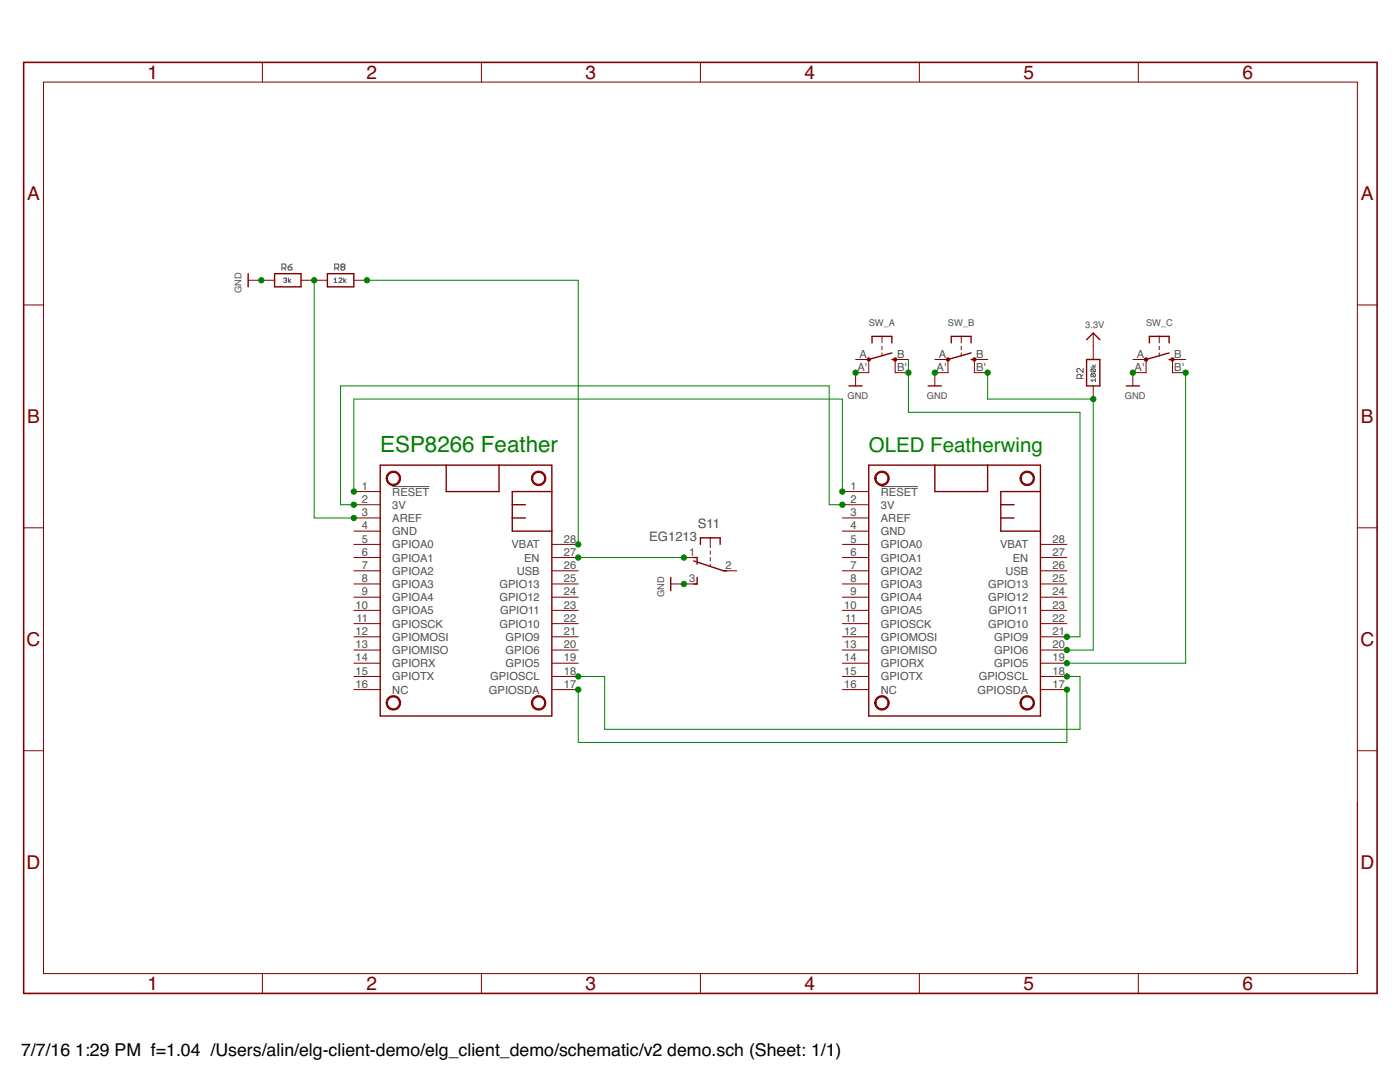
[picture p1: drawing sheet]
<?xml version="1.0" encoding="utf-8"?>
<!DOCTYPE eagle SYSTEM "eagle.dtd">
<eagle version="7.6.0">
<drawing>
<settings>
<setting alwaysvectorfont="no"/>
<setting verticaltext="up"/>
</settings>
<grid distance="0.1" unitdist="inch" unit="inch" style="lines" multiple="1" display="no" altdistance="0.01" altunitdist="inch" altunit="inch"/>
<schematic xreflabel="%F%N/%S.%C%R" xrefpart="/%S.%C%R">
<libraries>
<library name="Adafruit ESP8266 Feather">
<symbols>
<symbol name="MICROBUILDER_FRAME_A4">
<wire x1="256.54" y1="3.81" x2="256.54" y2="36.83" width="0.1016" layer="94"/>
<frame x1="0" y1="0" x2="260.35" y2="179.07" columns="6" rows="4" layer="94"/>
</symbol>
<symbol name="MICROBUILDER_FRAME_DOCFIELD">
<circle x="109.2327" y="31.4198" radius="1.4199" width="0.254" layer="94"/>
<wire x1="20.0152" y1="1.5748" x2="95.5802" y2="1.5748" width="0.6096" layer="94"/>
<wire x1="20.0152" y1="1.5748" x2="20.0152" y2="6.6548" width="0.3048" layer="94"/>
<wire x1="20.0152" y1="6.6548" x2="88.5952" y2="6.6548" width="0.3048" layer="94"/>
<wire x1="20.0152" y1="6.6548" x2="20.0152" y2="10.4648" width="0.3048" layer="94"/>
<wire x1="20.0152" y1="10.4648" x2="20.0152" y2="16.8148" width="0.3048" layer="94"/>
<wire x1="121.6152" y1="16.8148" x2="121.6152" y2="6.6548" width="0.6096" layer="94"/>
<wire x1="95.5802" y1="6.6548" x2="95.5802" y2="1.5748" width="0.3048" layer="94"/>
<wire x1="95.5802" y1="1.5748" x2="121.6152" y2="1.5748" width="0.6096" layer="94"/>
<wire x1="88.5952" y1="16.8148" x2="88.5952" y2="6.6548" width="0.3048" layer="94"/>
<wire x1="88.5952" y1="6.6548" x2="95.5802" y2="6.6548" width="0.3048" layer="94"/>
<wire x1="121.6152" y1="16.8148" x2="110.1852" y2="16.8148" width="0.3048" layer="94"/>
<wire x1="110.1852" y1="16.8148" x2="88.5952" y2="16.8148" width="0.3048" layer="94"/>
<wire x1="88.5952" y1="16.8148" x2="20.0152" y2="16.8148" width="0.3048" layer="94"/>
<wire x1="95.5802" y1="6.6548" x2="121.6152" y2="6.6548" width="0.3048" layer="94"/>
<wire x1="121.6152" y1="6.6548" x2="121.6152" y2="1.5748" width="0.6096" layer="94"/>
<wire x1="20.0152" y1="16.8148" x2="20.0152" y2="19.3548" width="0.3048" layer="94"/>
<wire x1="20.0152" y1="19.3548" x2="20.0152" y2="28.2448" width="0.3048" layer="94"/>
<wire x1="121.6152" y1="34.5948" x2="105.7402" y2="34.5948" width="0.6096" layer="94"/>
<wire x1="105.7402" y1="34.5948" x2="20.0152" y2="34.5948" width="0.6096" layer="94"/>
<wire x1="121.6152" y1="34.5948" x2="121.6152" y2="28.2448" width="0.6096" layer="94"/>
<wire x1="20.0152" y1="28.2448" x2="105.7402" y2="28.2448" width="0.3048" layer="94"/>
<wire x1="105.7402" y1="28.2448" x2="110.1852" y2="28.2448" width="0.3048" layer="94"/>
<wire x1="110.1852" y1="28.2448" x2="121.6152" y2="28.2448" width="0.3048" layer="94"/>
<wire x1="20.0152" y1="28.2448" x2="20.0152" y2="34.5948" width="0.3048" layer="94"/>
<wire x1="121.6152" y1="28.2448" x2="121.6152" y2="16.8148" width="0.6096" layer="94"/>
<wire x1="101.2952" y1="13.3223" x2="102.2477" y2="13.3223" width="0.254" layer="94"/>
<wire x1="110.1852" y1="28.2448" x2="110.1852" y2="16.8148" width="0.3048" layer="94"/>
<wire x1="105.7402" y1="28.2448" x2="105.7402" y2="34.5948" width="0.3048" layer="94"/>
<wire x1="20.0152" y1="34.5948" x2="-0.3048" y2="34.5948" width="0.6096" layer="94"/>
<wire x1="-0.3048" y1="34.5948" x2="-0.3048" y2="28.2448" width="0.6096" layer="94"/>
<wire x1="-0.3048" y1="28.2448" x2="-0.3048" y2="19.3548" width="0.6096" layer="94"/>
<wire x1="-0.3048" y1="19.3548" x2="-0.3048" y2="10.4648" width="0.6096" layer="94"/>
<wire x1="-0.3048" y1="10.4648" x2="-0.3048" y2="1.5748" width="0.6096" layer="94"/>
<wire x1="-0.3048" y1="1.5748" x2="20.0152" y2="1.5748" width="0.6096" layer="94"/>
<wire x1="-0.3048" y1="28.2448" x2="20.0152" y2="28.2448" width="0.3048" layer="94"/>
<wire x1="-0.3048" y1="19.3548" x2="20.0152" y2="19.3548" width="0.3048" layer="94"/>
<wire x1="-0.3048" y1="10.4648" x2="20.0152" y2="10.4648" width="0.3048" layer="94"/>
<text x="108.9152" y="2.8448" size="2.54" layer="94" font="vector" ratio="10">&gt;SHEET</text>
<text x="112.4077" y="24.4348" size="2.54" layer="94" font="vector" ratio="12">REV</text>
<text x="21.2852" y="24.4348" size="2.54" layer="94" font="vector" ratio="12">TITLE</text>
<text x="89.8652" y="13.0048" size="2.54" layer="94" font="vector" ratio="12">DRG</text>
<text x="100.9777" y="13.9573" size="2.1844" layer="94" ratio="12">o</text>
<text x="33.0327" y="2.8448" size="2.54" layer="94" ratio="10">&gt;DRAWING_NAME</text>
<text x="98.4377" y="13.0048" size="2.54" layer="94" font="vector" ratio="12">N</text>
<text x="21.2852" y="13.0048" size="2.54" layer="94" font="vector" ratio="12">DATE</text>
<text x="32.7152" y="9.1948" size="2.54" layer="94" ratio="10">&gt;LAST_DATE_TIME</text>
<text x="112.4077" y="30.4673" size="1.778" layer="94" ratio="12">2015</text>
<text x="108.7564" y="30.7848" size="1.27" layer="94" ratio="12">C</text>
<text x="5.0927" y="30.4673" size="1.9304" layer="94" ratio="12">ISSUE</text>
<text x="0.9652" y="25.0698" size="1.778" layer="94" ratio="12">DRAWN</text>
<text x="0.9652" y="16.1798" size="1.778" layer="94" ratio="12">CHECKED</text>
<text x="0.9652" y="7.2898" size="1.778" layer="94" ratio="12">DATE</text>
<text x="23.349" y="29.6735" size="3.175" layer="94" ratio="18">&gt;COMPANY</text>
<text x="21.2852" y="2.8448" size="2.54" layer="94" font="vector" ratio="12">FILE:</text>
<text x="96.8502" y="2.8448" size="2.54" layer="94" font="vector" ratio="12">PAGE:</text>
<text x="2.2352" y="20.6248" size="1.778" layer="94">&gt;DRAWN</text>
<text x="2.2352" y="11.7348" size="1.778" layer="94">&gt;CHECKED</text>
<text x="2.2352" y="2.8448" size="1.778" layer="94">&gt;DATE</text>
<text x="91.1352" y="9.1948" size="2.1844" layer="94">&gt;DRGNO</text>
<text x="113.9952" y="18.7198" size="3.81" layer="94" ratio="12">&gt;REV</text>
</symbol>
<symbol name="MICROBUILDER_GND">
<wire x1="-1.27" y1="0" x2="1.27" y2="0" width="0.254" layer="94"/>
<pin name="GND" x="0" y="2.54" visible="off" length="short" direction="sup" rot="R270"/>
<text x="-1.524" y="-2.54" size="1.27" layer="96">&gt;VALUE</text>
</symbol>
</symbols>
<devicesets>
<deviceset name="MICROBUILDER_FRAME_A4" prefix="FRAME" uservalue="yes">
<gates>
<gate name="G$1" symbol="MICROBUILDER_FRAME_A4" x="0" y="0"/>
<gate name="G$3" symbol="MICROBUILDER_FRAME_DOCFIELD" x="134.62" y="3.81"/>
</gates>
<devices>
<device name="">
<technologies>
<technology name=""/>
</technologies>
</device>
</devices>
</deviceset>
<deviceset name="MICROBUILDER_GND">
<gates>
<gate name="G$1" symbol="MICROBUILDER_GND" x="0" y="0"/>
</gates>
<devices>
<device name="">
<technologies>
<technology name=""/>
</technologies>
</device>
</devices>
</deviceset>
</devicesets>
</library>
<library name="adafruit">
<symbols>
<symbol name="MICROSHIELD">
<wire x1="0" y1="33.02" x2="0" y2="22.86" width="0.254" layer="94"/>
<wire x1="0" y1="22.86" x2="0" y2="12.7" width="0.254" layer="94"/>
<wire x1="0" y1="12.7" x2="0" y2="0" width="0.254" layer="94"/>
<wire x1="0" y1="0" x2="48.26" y2="0" width="0.254" layer="94"/>
<wire x1="48.26" y1="0" x2="48.26" y2="33.02" width="0.254" layer="94"/>
<wire x1="48.26" y1="33.02" x2="12.7" y2="33.02" width="0.254" layer="94"/>
<pin name="!RESET" x="5.08" y="-5.08" length="middle" direction="in" rot="R90"/>
<pin name="3V" x="7.62" y="-5.08" length="middle" direction="sup" rot="R90"/>
<pin name="AREF" x="10.16" y="-5.08" length="middle" direction="pas" rot="R90"/>
<pin name="GND" x="12.7" y="-5.08" length="middle" direction="pwr" rot="R90"/>
<pin name="GPIOA0" x="15.24" y="-5.08" length="middle" rot="R90"/>
<pin name="GPIOA1" x="17.78" y="-5.08" length="middle" rot="R90"/>
<pin name="GPIOA2" x="20.32" y="-5.08" length="middle" rot="R90"/>
<pin name="GPIOA3" x="22.86" y="-5.08" length="middle" rot="R90"/>
<pin name="GPIOA4" x="25.4" y="-5.08" length="middle" rot="R90"/>
<pin name="GPIOA5" x="27.94" y="-5.08" length="middle" rot="R90"/>
<pin name="GPIOSCK" x="30.48" y="-5.08" length="middle" rot="R90"/>
<pin name="GPIOMOSI" x="33.02" y="-5.08" length="middle" rot="R90"/>
<pin name="GPIOMISO" x="35.56" y="-5.08" length="middle" rot="R90"/>
<pin name="GPIORX" x="38.1" y="-5.08" length="middle" rot="R90"/>
<pin name="GPIOTX" x="40.64" y="-5.08" length="middle" rot="R90"/>
<pin name="NC" x="43.18" y="-5.08" length="middle" direction="pas" rot="R90"/>
<pin name="GPIOSDA" x="43.18" y="38.1" length="middle" rot="R270"/>
<pin name="GPIOSCL" x="40.64" y="38.1" length="middle" rot="R270"/>
<circle x="45.72" y="30.48" radius="1.27" width="0.254" layer="94"/>
<circle x="45.72" y="2.54" radius="1.27" width="0.254" layer="94"/>
<pin name="GPIO5" x="38.1" y="38.1" length="middle" rot="R270"/>
<pin name="GPIO9" x="33.02" y="38.1" length="middle" rot="R270"/>
<pin name="GPIO6" x="35.56" y="38.1" length="middle" rot="R270"/>
<pin name="GPIO10" x="30.48" y="38.1" length="middle" rot="R270"/>
<pin name="GPIO11" x="27.94" y="38.1" length="middle" rot="R270"/>
<pin name="GPIO12" x="25.4" y="38.1" length="middle" rot="R270"/>
<pin name="GPIO13" x="22.86" y="38.1" length="middle" rot="R270"/>
<pin name="EN" x="17.78" y="38.1" length="middle" direction="pas" rot="R270"/>
<pin name="USB" x="20.32" y="38.1" length="middle" direction="sup" rot="R270"/>
<pin name="VBAT" x="15.24" y="38.1" length="middle" direction="sup" rot="R270"/>
<wire x1="12.7" y1="33.02" x2="5.08" y2="33.02" width="0.254" layer="94"/>
<wire x1="5.08" y1="33.02" x2="0" y2="33.02" width="0.254" layer="94"/>
<wire x1="5.08" y1="33.02" x2="5.08" y2="25.4" width="0.254" layer="94"/>
<wire x1="5.08" y1="25.4" x2="7.62" y2="25.4" width="0.254" layer="94"/>
<wire x1="7.62" y1="25.4" x2="10.16" y2="25.4" width="0.254" layer="94"/>
<wire x1="10.16" y1="25.4" x2="12.7" y2="25.4" width="0.254" layer="94"/>
<wire x1="12.7" y1="25.4" x2="12.7" y2="33.02" width="0.254" layer="94"/>
<wire x1="7.62" y1="27.94" x2="7.62" y2="25.4" width="0.254" layer="94"/>
<wire x1="10.16" y1="27.94" x2="10.16" y2="25.4" width="0.254" layer="94"/>
<wire x1="0" y1="22.86" x2="5.08" y2="22.86" width="0.254" layer="94"/>
<wire x1="5.08" y1="22.86" x2="5.08" y2="12.7" width="0.254" layer="94"/>
<wire x1="5.08" y1="12.7" x2="0" y2="12.7" width="0.254" layer="94"/>
<circle x="2.54" y="2.54" radius="1.27" width="0.254" layer="94"/>
<circle x="2.54" y="30.48" radius="1.27" width="0.254" layer="94"/>
</symbol>
<symbol name="TSU">
<wire x1="0" y1="-3.175" x2="0" y2="-2.54" width="0.254" layer="94"/>
<wire x1="0" y1="-2.54" x2="-1.905" y2="3.175" width="0.254" layer="94"/>
<wire x1="1.27" y1="2.54" x2="2.54" y2="2.54" width="0.254" layer="94"/>
<wire x1="2.54" y1="2.54" x2="2.54" y2="3.175" width="0.254" layer="94"/>
<wire x1="-2.54" y1="2.54" x2="-1.27" y2="2.54" width="0.254" layer="94"/>
<wire x1="-2.54" y1="2.54" x2="-2.54" y2="3.175" width="0.254" layer="94"/>
<wire x1="-0.889" y1="0" x2="-1.27" y2="0" width="0.1524" layer="94"/>
<wire x1="-1.905" y1="0" x2="-2.54" y2="0" width="0.1524" layer="94"/>
<wire x1="-3.175" y1="0" x2="-3.81" y2="0" width="0.1524" layer="94"/>
<wire x1="-6.35" y1="1.905" x2="-5.08" y2="1.905" width="0.254" layer="94"/>
<wire x1="-6.35" y1="1.905" x2="-6.35" y2="0" width="0.254" layer="94"/>
<wire x1="-6.35" y1="-1.905" x2="-5.08" y2="-1.905" width="0.254" layer="94"/>
<wire x1="-6.35" y1="0" x2="-4.445" y2="0" width="0.1524" layer="94"/>
<wire x1="-6.35" y1="0" x2="-6.35" y2="-1.905" width="0.254" layer="94"/>
<text x="-8.255" y="-1.905" size="1.778" layer="95" rot="R90">&gt;NAME</text>
<text x="-5.715" y="2.54" size="1.778" layer="96" rot="R90">&gt;VALUE</text>
<pin name="P" x="0" y="-5.08" visible="pad" length="short" direction="pas" rot="R90"/>
<pin name="S" x="2.54" y="5.08" visible="pad" length="short" direction="pas" rot="R270"/>
<pin name="O" x="-2.54" y="5.08" visible="pad" length="short" direction="pas" rot="R270"/>
</symbol>
<symbol name="MT">
<pin name="MT" x="0" y="0" length="middle" direction="pas"/>
</symbol>
</symbols>
<devicesets>
<deviceset name="FEATHERWING" prefix="MS">
<gates>
<gate name="G$1" symbol="MICROSHIELD" x="-25.4" y="-15.24"/>
</gates>
<devices>
<device name="" package="FEATHERWING">
<connects>
<connect gate="G$1" pin="!RESET" pad="1"/>
<connect gate="G$1" pin="3V" pad="2"/>
<connect gate="G$1" pin="AREF" pad="3"/>
<connect gate="G$1" pin="EN" pad="27"/>
<connect gate="G$1" pin="GND" pad="4"/>
<connect gate="G$1" pin="GPIO10" pad="22"/>
<connect gate="G$1" pin="GPIO11" pad="23"/>
<connect gate="G$1" pin="GPIO12" pad="24"/>
<connect gate="G$1" pin="GPIO13" pad="25"/>
<connect gate="G$1" pin="GPIO5" pad="19"/>
<connect gate="G$1" pin="GPIO6" pad="20"/>
<connect gate="G$1" pin="GPIO9" pad="21"/>
<connect gate="G$1" pin="GPIOA0" pad="5"/>
<connect gate="G$1" pin="GPIOA1" pad="6"/>
<connect gate="G$1" pin="GPIOA2" pad="7"/>
<connect gate="G$1" pin="GPIOA3" pad="8"/>
<connect gate="G$1" pin="GPIOA4" pad="9"/>
<connect gate="G$1" pin="GPIOA5" pad="10"/>
<connect gate="G$1" pin="GPIOMISO" pad="13"/>
<connect gate="G$1" pin="GPIOMOSI" pad="12"/>
<connect gate="G$1" pin="GPIORX" pad="14"/>
<connect gate="G$1" pin="GPIOSCK" pad="11"/>
<connect gate="G$1" pin="GPIOSCL" pad="18"/>
<connect gate="G$1" pin="GPIOSDA" pad="17"/>
<connect gate="G$1" pin="GPIOTX" pad="15"/>
<connect gate="G$1" pin="NC" pad="16"/>
<connect gate="G$1" pin="USB" pad="26"/>
<connect gate="G$1" pin="VBAT" pad="28"/>
</connects>
<technologies>
<technology name=""/>
</technologies>
</device>
<device name="_NODIM" package="FEATHERWING_DIM">
<connects>
<connect gate="G$1" pin="!RESET" pad="1"/>
<connect gate="G$1" pin="3V" pad="2"/>
<connect gate="G$1" pin="AREF" pad="3"/>
<connect gate="G$1" pin="EN" pad="27"/>
<connect gate="G$1" pin="GND" pad="4"/>
<connect gate="G$1" pin="GPIO10" pad="22"/>
<connect gate="G$1" pin="GPIO11" pad="23"/>
<connect gate="G$1" pin="GPIO12" pad="24"/>
<connect gate="G$1" pin="GPIO13" pad="25"/>
<connect gate="G$1" pin="GPIO5" pad="19"/>
<connect gate="G$1" pin="GPIO6" pad="20"/>
<connect gate="G$1" pin="GPIO9" pad="21"/>
<connect gate="G$1" pin="GPIOA0" pad="5"/>
<connect gate="G$1" pin="GPIOA1" pad="6"/>
<connect gate="G$1" pin="GPIOA2" pad="7"/>
<connect gate="G$1" pin="GPIOA3" pad="8"/>
<connect gate="G$1" pin="GPIOA4" pad="9"/>
<connect gate="G$1" pin="GPIOA5" pad="10"/>
<connect gate="G$1" pin="GPIOMISO" pad="13"/>
<connect gate="G$1" pin="GPIOMOSI" pad="12"/>
<connect gate="G$1" pin="GPIORX" pad="14"/>
<connect gate="G$1" pin="GPIOSCK" pad="11"/>
<connect gate="G$1" pin="GPIOSCL" pad="18"/>
<connect gate="G$1" pin="GPIOSDA" pad="17"/>
<connect gate="G$1" pin="GPIOTX" pad="15"/>
<connect gate="G$1" pin="NC" pad="16"/>
<connect gate="G$1" pin="USB" pad="26"/>
<connect gate="G$1" pin="VBAT" pad="28"/>
</connects>
<technologies>
<technology name=""/>
</technologies>
</device>
</devices>
</deviceset>
<deviceset name="EG1213" prefix="S">
<gates>
<gate name="1" symbol="TSU" x="0" y="0"/>
<gate name="G$1" symbol="MT" x="-7.62" y="-10.16"/>
<gate name="G$2" symbol="MT" x="-7.62" y="-12.7"/>
</gates>
<devices>
<device name="" package="EG1213">
<connects>
<connect gate="1" pin="O" pad="1"/>
<connect gate="1" pin="P" pad="2"/>
<connect gate="1" pin="S" pad="3"/>
<connect gate="G$1" pin="MT" pad="MT1"/>
<connect gate="G$2" pin="MT" pad="MT2"/>
</connects>
<technologies>
<technology name=""/>
</technologies>
</device>
</devices>
</deviceset>
</devicesets>
</library>
<library name="adafruit oled featherwing">
<symbols>
<symbol name="MICROBUILDER_BUTTON_4PIN">
<circle x="-2.54" y="0" radius="0.127" width="0.4064" layer="94"/>
<circle x="2.54" y="0" radius="0.127" width="0.4064" layer="94"/>
<wire x1="1.905" y1="0" x2="2.54" y2="0" width="0.254" layer="94"/>
<wire x1="1.905" y1="4.445" x2="1.905" y2="3.175" width="0.254" layer="94"/>
<wire x1="-1.905" y1="4.445" x2="-1.905" y2="3.175" width="0.254" layer="94"/>
<wire x1="1.905" y1="4.445" x2="0" y2="4.445" width="0.254" layer="94"/>
<wire x1="0" y1="4.445" x2="-1.905" y2="4.445" width="0.254" layer="94"/>
<wire x1="0" y1="2.54" x2="0" y2="1.905" width="0.1524" layer="94"/>
<wire x1="0" y1="1.27" x2="0" y2="0.635" width="0.1524" layer="94"/>
<wire x1="0" y1="4.445" x2="0" y2="3.175" width="0.1524" layer="94"/>
<wire x1="2.54" y1="-2.54" x2="2.54" y2="0" width="0.1524" layer="94"/>
<wire x1="-2.54" y1="-2.54" x2="-2.54" y2="0" width="0.1524" layer="94"/>
<wire x1="-2.54" y1="0" x2="1.905" y2="1.27" width="0.254" layer="94"/>
<pin name="P" x="-5.08" y="0" visible="pad" length="short" direction="pas" swaplevel="2"/>
<pin name="P1" x="-5.08" y="-2.54" visible="pad" length="short" direction="pas" swaplevel="2"/>
<pin name="S" x="5.08" y="0" visible="pad" length="short" direction="pas" swaplevel="1" rot="R180"/>
<pin name="S1" x="5.08" y="-2.54" visible="pad" length="short" direction="pas" swaplevel="1" rot="R180"/>
<text x="-2.54" y="6.35" size="1.27" layer="95">&gt;NAME</text>
<text x="-2.54" y="-5.08" size="1.27" layer="96">&gt;VALUE</text>
</symbol>
<symbol name="MICROBUILDER_RESISTOR">
<wire x1="-2.54" y1="1.27" x2="2.54" y2="1.27" width="0.254" layer="94"/>
<wire x1="2.54" y1="1.27" x2="2.54" y2="-1.27" width="0.254" layer="94"/>
<wire x1="2.54" y1="-1.27" x2="-2.54" y2="-1.27" width="0.254" layer="94"/>
<wire x1="-2.54" y1="-1.27" x2="-2.54" y2="1.27" width="0.254" layer="94"/>
<pin name="1" x="-5.08" y="0" visible="off" length="short" direction="pas" swaplevel="1"/>
<pin name="2" x="5.08" y="0" visible="off" length="short" direction="pas" swaplevel="1" rot="R180"/>
<text x="0" y="2.54" size="1.27" layer="95" font="vector" align="center">&gt;NAME</text>
<text x="0" y="0" size="1.016" layer="96" font="vector" ratio="15" align="center">&gt;VALUE</text>
</symbol>
<symbol name="MICROBUILDER_3.3V">
<wire x1="-1.27" y1="-1.27" x2="0" y2="0" width="0.254" layer="94"/>
<wire x1="0" y1="0" x2="1.27" y2="-1.27" width="0.254" layer="94"/>
<pin name="3.3V" x="0" y="-2.54" visible="off" length="short" direction="sup" rot="R90"/>
<text x="-1.524" y="1.016" size="1.27" layer="96">&gt;VALUE</text>
</symbol>
<symbol name="MICROBUILDER_GND">
<wire x1="-1.27" y1="0" x2="1.27" y2="0" width="0.254" layer="94"/>
<pin name="GND" x="0" y="2.54" visible="off" length="short" direction="sup" rot="R270"/>
<text x="-1.524" y="-2.54" size="1.27" layer="96">&gt;VALUE</text>
</symbol>
</symbols>
<devicesets>
<deviceset name="MICROBUILDER_SWITCH_TACT_SMT" prefix="SW" uservalue="yes">
<gates>
<gate name="G$1" symbol="MICROBUILDER_BUTTON_4PIN" x="0" y="0"/>
</gates>
<devices>
<device name="" package="MICROBUILDER_EVQ-Q2">
<connects>
<connect gate="G$1" pin="P" pad="A"/>
<connect gate="G$1" pin="P1" pad="A'"/>
<connect gate="G$1" pin="S" pad="B"/>
<connect gate="G$1" pin="S1" pad="B'"/>
</connects>
<technologies>
<technology name=""/>
</technologies>
</device>
<device name="4.6X2.8" package="MICROBUILDER_BTN_KMR2_4.6X2.8">
<connects>
<connect gate="G$1" pin="P" pad="A"/>
<connect gate="G$1" pin="P1" pad="A'"/>
<connect gate="G$1" pin="S" pad="B"/>
<connect gate="G$1" pin="S1" pad="B'"/>
</connects>
<technologies>
<technology name=""/>
</technologies>
</device>
<device name="EVQPQ" package="MICROBUILDER_BTN_EVQPQ_4.5MM">
<connects>
<connect gate="G$1" pin="P" pad="A"/>
<connect gate="G$1" pin="P1" pad="C"/>
<connect gate="G$1" pin="S" pad="B"/>
<connect gate="G$1" pin="S1" pad="D"/>
</connects>
<technologies>
<technology name=""/>
</technologies>
</device>
<device name="KMT0" package="MICROBUILDER_BTN_KMT0">
<connects>
<connect gate="G$1" pin="P" pad="A"/>
<connect gate="G$1" pin="P1" pad="A'"/>
<connect gate="G$1" pin="S" pad="B"/>
<connect gate="G$1" pin="S1" pad="B'"/>
</connects>
<technologies>
<technology name=""/>
</technologies>
</device>
</devices>
</deviceset>
<deviceset name="MICROBUILDER_RESISTOR" prefix="R" uservalue="yes">
<gates>
<gate name="G$1" symbol="MICROBUILDER_RESISTOR" x="0" y="0"/>
</gates>
<devices>
<device name="0603MINI" package="MICROBUILDER_0603-MINI">
<connects>
<connect gate="G$1" pin="1" pad="1"/>
<connect gate="G$1" pin="2" pad="2"/>
</connects>
<technologies>
<technology name=""/>
</technologies>
</device>
<device name="0805_NOOUTLINE" package="MICROBUILDER_0805-NO">
<connects>
<connect gate="G$1" pin="1" pad="1"/>
<connect gate="G$1" pin="2" pad="2"/>
</connects>
<technologies>
<technology name=""/>
</technologies>
</device>
<device name="0805_NOTHERMALS" package="MICROBUILDER_0805_NOTHERMALS">
<connects>
<connect gate="G$1" pin="1" pad="1"/>
<connect gate="G$1" pin="2" pad="2"/>
</connects>
<technologies>
<technology name=""/>
</technologies>
</device>
<device name="2012" package="MICROBUILDER_2012">
<connects>
<connect gate="G$1" pin="1" pad="1"/>
<connect gate="G$1" pin="2" pad="2"/>
</connects>
<technologies>
<technology name=""/>
</technologies>
</device>
<device name="2512" package="MICROBUILDER_2512">
<connects>
<connect gate="G$1" pin="1" pad="1"/>
<connect gate="G$1" pin="2" pad="2"/>
</connects>
<technologies>
<technology name=""/>
</technologies>
</device>
<device name="_0402" package="MICROBUILDER__0402">
<connects>
<connect gate="G$1" pin="1" pad="1"/>
<connect gate="G$1" pin="2" pad="2"/>
</connects>
<technologies>
<technology name=""/>
</technologies>
</device>
<device name="_0402MP" package="MICROBUILDER__0402MP">
<connects>
<connect gate="G$1" pin="1" pad="1"/>
<connect gate="G$1" pin="2" pad="2"/>
</connects>
<technologies>
<technology name=""/>
</technologies>
</device>
<device name="_0603" package="MICROBUILDER__0603">
<connects>
<connect gate="G$1" pin="1" pad="1"/>
<connect gate="G$1" pin="2" pad="2"/>
</connects>
<technologies>
<technology name=""/>
</technologies>
</device>
<device name="_0603MP" package="MICROBUILDER__0603MP">
<connects>
<connect gate="G$1" pin="1" pad="1"/>
<connect gate="G$1" pin="2" pad="2"/>
</connects>
<technologies>
<technology name=""/>
</technologies>
</device>
<device name="_0603_NOOUT" package="MICROBUILDER_0603-NO">
<connects>
<connect gate="G$1" pin="1" pad="1"/>
<connect gate="G$1" pin="2" pad="2"/>
</connects>
<technologies>
<technology name=""/>
</technologies>
</device>
<device name="_0805" package="MICROBUILDER__0805">
<connects>
<connect gate="G$1" pin="1" pad="1"/>
<connect gate="G$1" pin="2" pad="2"/>
</connects>
<technologies>
<technology name=""/>
</technologies>
</device>
<device name="_0805MP" package="MICROBUILDER__0805MP">
<connects>
<connect gate="G$1" pin="1" pad="1"/>
<connect gate="G$1" pin="2" pad="2"/>
</connects>
<technologies>
<technology name=""/>
</technologies>
</device>
<device name="_1206" package="MICROBUILDER__1206">
<connects>
<connect gate="G$1" pin="1" pad="1"/>
<connect gate="G$1" pin="2" pad="2"/>
</connects>
<technologies>
<technology name=""/>
</technologies>
</device>
<device name="_1206MP" package="MICROBUILDER__1206MP">
<connects>
<connect gate="G$1" pin="1" pad="1"/>
<connect gate="G$1" pin="2" pad="2"/>
</connects>
<technologies>
<technology name=""/>
</technologies>
</device>
</devices>
</deviceset>
<deviceset name="MICROBUILDER_3.3V">
<gates>
<gate name="G$1" symbol="MICROBUILDER_3.3V" x="0" y="0"/>
</gates>
<devices>
<device name="">
<technologies>
<technology name=""/>
</technologies>
</device>
</devices>
</deviceset>
<deviceset name="MICROBUILDER_GND">
<gates>
<gate name="G$1" symbol="MICROBUILDER_GND" x="0" y="0"/>
</gates>
<devices>
<device name="">
<technologies>
<technology name=""/>
</technologies>
</device>
</devices>
</deviceset>
</devicesets>
</library>
</libraries>
<attributes>
</attributes>
<variantdefs>
</variantdefs>
<classes>
<class number="0" name="default" width="0" drill="0">
</class>
</classes>
<parts>
<part name="FRAME1" library="Adafruit ESP8266 Feather" deviceset="MICROBUILDER_FRAME_A4" device=""/>
<part name="MS1" library="adafruit" deviceset="FEATHERWING" device=""/>
<part name="MS2" library="adafruit" deviceset="FEATHERWING" device="_NODIM"/>
<part name="SW_A" library="adafruit oled featherwing" deviceset="MICROBUILDER_SWITCH_TACT_SMT" device="KMT0"/>
<part name="SW_B" library="adafruit oled featherwing" deviceset="MICROBUILDER_SWITCH_TACT_SMT" device="KMT0"/>
<part name="SW_C" library="adafruit oled featherwing" deviceset="MICROBUILDER_SWITCH_TACT_SMT" device="KMT0"/>
<part name="R2" library="adafruit oled featherwing" deviceset="MICROBUILDER_RESISTOR" device="0603MINI" value="100k"/>
<part name="U$17" library="adafruit oled featherwing" deviceset="MICROBUILDER_3.3V" device="" value="3.3V"/>
<part name="U$18" library="adafruit oled featherwing" deviceset="MICROBUILDER_GND" device="" value="GND"/>
<part name="U$19" library="adafruit oled featherwing" deviceset="MICROBUILDER_GND" device="" value="GND"/>
<part name="U$20" library="adafruit oled featherwing" deviceset="MICROBUILDER_GND" device="" value="GND"/>
<part name="R6" library="adafruit oled featherwing" deviceset="MICROBUILDER_RESISTOR" device="0603MINI" value="3k"/>
<part name="R8" library="adafruit oled featherwing" deviceset="MICROBUILDER_RESISTOR" device="0603MINI" value="12k"/>
<part name="U$21" library="adafruit oled featherwing" deviceset="MICROBUILDER_GND" device="" value="GND"/>
<part name="S1" library="adafruit" deviceset="EG1213" device=""/>
<part name="U$22" library="Adafruit ESP8266 Feather" deviceset="MICROBUILDER_GND" device="" value="GND"/>
</parts>
<sheets>
<sheet>
<plain>
<text x="68.58" y="104.14" size="3.048" layer="91">ESP8266 Feather</text>
<text x="162.56" y="104.14" size="2.794" layer="91">OLED Featherwing</text>
</plain>
<instances>
<instance part="FRAME1" gate="G$1" x="0" y="0"/>
<instance part="MS1" gate="G$1" x="68.58" y="101.6" rot="R270"/>
<instance part="MS2" gate="G$1" x="162.56" y="101.6" rot="R270"/>
<instance part="SW_A" gate="G$1" x="165.1" y="121.92"/>
<instance part="SW_B" gate="G$1" x="180.34" y="121.92"/>
<instance part="SW_C" gate="G$1" x="218.44" y="121.92"/>
<instance part="R2" gate="G$1" x="205.74" y="119.38" rot="R90"/>
<instance part="U$17" gate="G$1" x="205.74" y="127"/>
<instance part="U$18" gate="G$1" x="160.02" y="116.84"/>
<instance part="U$19" gate="G$1" x="175.26" y="116.84"/>
<instance part="U$20" gate="G$1" x="213.36" y="116.84"/>
<instance part="R6" gate="G$1" x="50.8" y="137.16"/>
<instance part="R8" gate="G$1" x="60.96" y="137.16"/>
<instance part="U$21" gate="G$1" x="43.18" y="137.16" rot="R270"/>
<instance part="S1" gate="1" x="132.08" y="81.28" rot="MR270"/>
<instance part="U$22" gate="G$1" x="124.46" y="78.74" rot="R270"/>
</instances>
<busses>
</busses>
<nets>
<net name="N$26" class="0">
<segment>
<pinref part="SW_A" gate="G$1" pin="S1"/>
<junction x="170.18" y="119.38"/>
<pinref part="SW_A" gate="G$1" pin="S"/>
<wire x1="170.18" y1="119.38" x2="170.18" y2="121.92" width="0.1524" layer="91"/>
<wire x1="170.18" y1="119.38" x2="170.18" y2="111.76" width="0.1524" layer="91"/>
<wire x1="170.18" y1="111.76" x2="203.2" y2="111.76" width="0.1524" layer="91"/>
<wire x1="203.2" y1="111.76" x2="203.2" y2="68.58" width="0.1524" layer="91"/>
<pinref part="MS2" gate="G$1" pin="GPIO9"/>
<junction x="200.66" y="68.58"/>
<wire x1="203.2" y1="68.58" x2="200.66" y2="68.58" width="0.1524" layer="91"/>
</segment>
</net>
<net name="N$27" class="0">
<segment>
<pinref part="SW_B" gate="G$1" pin="S1"/>
<junction x="185.42" y="119.38"/>
<wire x1="185.42" y1="119.38" x2="185.42" y2="114.3" width="0.1524" layer="91"/>
<wire x1="185.42" y1="114.3" x2="205.74" y2="114.3" width="0.1524" layer="91"/>
<wire x1="205.74" y1="114.3" x2="205.74" y2="66.04" width="0.1524" layer="91"/>
<pinref part="MS2" gate="G$1" pin="GPIO6"/>
<junction x="200.66" y="66.04"/>
<wire x1="205.74" y1="66.04" x2="200.66" y2="66.04" width="0.1524" layer="91"/>
<junction x="205.74" y="114.3"/>
<pinref part="R2" gate="G$1" pin="1"/>
</segment>
</net>
<net name="N$31" class="0">
<segment>
<pinref part="SW_C" gate="G$1" pin="S1"/>
<junction x="223.52" y="119.38"/>
<wire x1="223.52" y1="119.38" x2="223.52" y2="63.5" width="0.1524" layer="91"/>
<pinref part="MS2" gate="G$1" pin="GPIO5"/>
<junction x="200.66" y="63.5"/>
<wire x1="223.52" y1="63.5" x2="200.66" y2="63.5" width="0.1524" layer="91"/>
</segment>
</net>
<net name="3.3V" class="0">
<segment>
<pinref part="R2" gate="G$1" pin="2"/>
<pinref part="U$17" gate="G$1" pin="3.3V"/>
</segment>
</net>
<net name="GND" class="0">
<segment>
<pinref part="SW_A" gate="G$1" pin="P1"/>
<junction x="160.02" y="119.38"/>
<pinref part="U$18" gate="G$1" pin="GND"/>
</segment>
<segment>
<pinref part="SW_B" gate="G$1" pin="P1"/>
<junction x="175.26" y="119.38"/>
<pinref part="U$19" gate="G$1" pin="GND"/>
</segment>
<segment>
<pinref part="SW_C" gate="G$1" pin="P1"/>
<junction x="213.36" y="119.38"/>
<pinref part="U$20" gate="G$1" pin="GND"/>
</segment>
<segment>
<pinref part="R6" gate="G$1" pin="1"/>
<pinref part="U$21" gate="G$1" pin="GND"/>
<junction x="45.72" y="137.16"/>
</segment>
<segment>
<pinref part="S1" gate="1" pin="S"/>
<pinref part="U$22" gate="G$1" pin="GND"/>
<junction x="127" y="78.74"/>
</segment>
</net>
<net name="N$28" class="0">
<segment>
<pinref part="MS1" gate="G$1" pin="GPIOSCL"/>
<junction x="106.68" y="60.96"/>
<wire x1="106.68" y1="60.96" x2="111.76" y2="60.96" width="0.1524" layer="91"/>
<wire x1="111.76" y1="60.96" x2="111.76" y2="50.8" width="0.1524" layer="91"/>
<wire x1="111.76" y1="50.8" x2="203.2" y2="50.8" width="0.1524" layer="91"/>
<wire x1="203.2" y1="50.8" x2="203.2" y2="60.96" width="0.1524" layer="91"/>
<pinref part="MS2" gate="G$1" pin="GPIOSCL"/>
<junction x="200.66" y="60.96"/>
<wire x1="203.2" y1="60.96" x2="200.66" y2="60.96" width="0.1524" layer="91"/>
</segment>
</net>
<net name="N$29" class="0">
<segment>
<pinref part="MS1" gate="G$1" pin="GPIOSDA"/>
<junction x="106.68" y="58.42"/>
<wire x1="106.68" y1="58.42" x2="106.68" y2="48.26" width="0.1524" layer="91"/>
<wire x1="106.68" y1="48.26" x2="200.66" y2="48.26" width="0.1524" layer="91"/>
<pinref part="MS2" gate="G$1" pin="GPIOSDA"/>
<junction x="200.66" y="58.42"/>
<wire x1="200.66" y1="48.26" x2="200.66" y2="58.42" width="0.1524" layer="91"/>
</segment>
</net>
<net name="N$30" class="0">
<segment>
<pinref part="MS1" gate="G$1" pin="!RESET"/>
<junction x="63.5" y="96.52"/>
<wire x1="63.5" y1="96.52" x2="63.5" y2="114.3" width="0.1524" layer="91"/>
<pinref part="MS2" gate="G$1" pin="!RESET"/>
<wire x1="63.5" y1="114.3" x2="157.48" y2="114.3" width="0.1524" layer="91"/>
<wire x1="157.48" y1="114.3" x2="157.48" y2="96.52" width="0.1524" layer="91"/>
<junction x="157.48" y="96.52"/>
</segment>
</net>
<net name="3V" class="0">
<segment>
<pinref part="MS1" gate="G$1" pin="3V"/>
<junction x="63.5" y="93.98"/>
<wire x1="63.5" y1="93.98" x2="60.96" y2="93.98" width="0.1524" layer="91"/>
<wire x1="60.96" y1="93.98" x2="60.96" y2="116.84" width="0.1524" layer="91"/>
<wire x1="60.96" y1="116.84" x2="154.94" y2="116.84" width="0.1524" layer="91"/>
<wire x1="154.94" y1="116.84" x2="154.94" y2="93.98" width="0.1524" layer="91"/>
<pinref part="MS2" gate="G$1" pin="3V"/>
<wire x1="154.94" y1="93.98" x2="157.48" y2="93.98" width="0.1524" layer="91"/>
<junction x="157.48" y="93.98"/>
</segment>
</net>
<net name="VBAT" class="0">
<segment>
<pinref part="MS1" gate="G$1" pin="VBAT"/>
<junction x="106.68" y="86.36"/>
<wire x1="106.68" y1="86.36" x2="106.68" y2="137.16" width="0.1524" layer="91"/>
<pinref part="R8" gate="G$1" pin="2"/>
<junction x="66.04" y="137.16"/>
<wire x1="106.68" y1="137.16" x2="66.04" y2="137.16" width="0.1524" layer="91"/>
</segment>
</net>
<net name="N$32" class="0">
<segment>
<pinref part="R6" gate="G$1" pin="2"/>
<pinref part="R8" gate="G$1" pin="1"/>
<junction x="55.88" y="137.16"/>
<wire x1="55.88" y1="137.16" x2="55.88" y2="91.44" width="0.1524" layer="91"/>
<pinref part="MS1" gate="G$1" pin="AREF"/>
<junction x="63.5" y="91.44"/>
<wire x1="55.88" y1="91.44" x2="63.5" y2="91.44" width="0.1524" layer="91"/>
</segment>
</net>
<net name="N$34" class="0">
<segment>
<pinref part="MS1" gate="G$1" pin="EN"/>
<junction x="106.68" y="83.82"/>
<pinref part="S1" gate="1" pin="O"/>
<junction x="127" y="83.82"/>
<wire x1="106.68" y1="83.82" x2="127" y2="83.82" width="0.1524" layer="91"/>
</segment>
</net>
</nets>
</sheet>
</sheets>
</schematic>
</drawing>
</eagle>
